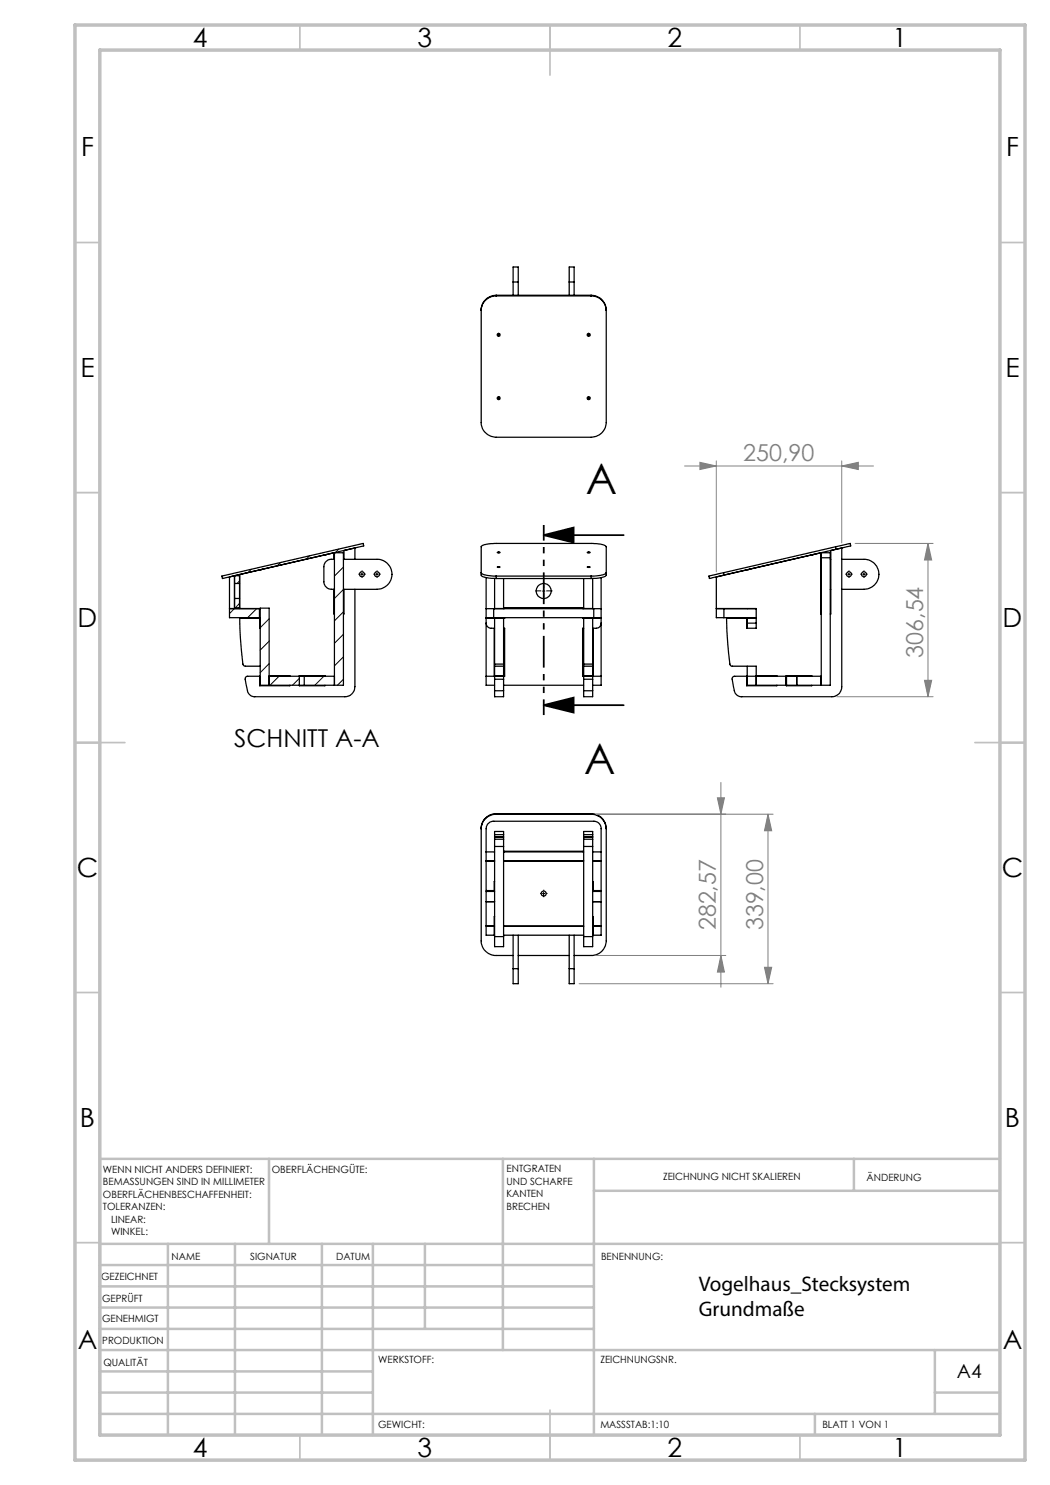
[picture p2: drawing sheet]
<svg xmlns="http://www.w3.org/2000/svg" width="210mm" height="297mm" viewBox="0 0 210 297" stroke-linecap="round" stroke-linejoin="round" font-family="sans-serif">
<g fill="none" stroke="#000" stroke-width=".25">
<path d="M99.2 59.1a3 3 0 0 0-3 2.9v22.5a3 3 0 0 0 3 3h19a3 3 0 0 0 3-3v-22.5a3 3 0 0 0-3-2.9M99.2 59.2a2.95 2.95 0 0 0-3 2.9M99.2 59.1v.1M99.2 59.2h19M99.2 59.1h19M102.6 56.4v-3h1v3M102.6 56.4h1M102.6 56.4v2.7M103.6 56.4v2.7M113.8 56.4v-3h1v3M113.8 56.4h1M113.8 56.4v2.7"/>
<path d="M114.8 56.4v2.7M118.2 59.2a2.95 2.95 0 0 1 3 2.9M118.2 59.1v.1M44.4 115.2l28.2-6.5 .1 .5-28.2 6.5zM46.9 115.1l-1 .3v8.1h6.1M46.9 115.1l1-.2v6.8M46.9 115.1v6.6M46.9 115.1h1v1.6M47.9 116.7h-1v3h1M47.9 116.7v3M47.9 119.7v1.9h-1M52.1 113.9h.1"/>
<path d="M52.4 113.9h.1M64.8 111h.1M65.1 110.9h.1M66.8 117.9v4.9h.1M66.8 110.6v1.3M66.9 111.9a1.65 1.65 0 0 0-2.1 1.4v3a1.67 1.67 0 0 0 2.1 1.6M68.7 111.9h6.7a3 3 0 0 1 3 3 3 3 0 0 1-3 3h-6.7M68.8 117.9v4.9h-.1M68.8 111.9v-1.8l2.2-.5v2.3M71 117.9v19.4a1.99 1.99 0 0 1-2 2h-18.1a1.42 1.42 0 0 1-1.4-1.2l-.5-2.2a.5 .5 0 0 1 .5-.6h2.4v1.9h6.1v-.1M96.2 114.5a2.3 2.3 0 0 0 2 .7h1M97.2 115.5v21.6h1.7"/>
<path d="M98.9 115.7v6M99.2 115.7l-1.8-.2a1.11 1.11 0 0 1-1.2-.5v-5.6a2.7 2.7 0 0 1 2.4-.7h20l2 .2 .6 .5v5.6a3.2 3.2 0 0 1-2.6 .7h-.4M99.2 115.2v.5M99.2 115.7h19M99.2 115.2h19M99.5 110.5h.5zM99.5 113.4h.5l-.4 .1zM99.6 110.5h.3zM99.6 113.4h.3zM100.7 115.7v6M116.7 115.7v6M117.5 113.4h.5l-.5 .1z"/>
<path d="M117.5 110.5h.5zM117.6 110.5h.3zM117.6 113.4h.3zM118.2 115.2v.5M118.5 115.7v6M120.2 115.5v21.6h-1.7M121.2 114.5l-.3 .3-.8 .3-1.9 .1M141.8 115.2l2.9-.7 .1 .5-2.9 .7zM149.5 113.9h.1M149.8 113.9h.1M162.2 111h.1M162.5 110.9h.1"/>
<path d="M164.2 117.9h.1M164.2 111.9h.1M164.2 110.6l.1 12.2M164.3 111.5v-.9h1.8v.9M164.3 111.5v25.6h1.8v-25.6M164.3 111.5h1.8M166.1 117.9h.1M166.1 111.9h.1M167.1 109.4l2.9-.7 .1 .5-2.9 .7M167.1 109.4l.1 .5M167.1 109.4l-22.4 5.1M167.2 109.9l-23.9 5.5v8.1h1.5"/>
<path d="M168.3 111.9h4.5a3 3 0 0 1 3 3 3 3 0 0 1-3 3h-4.5M45.9 121.7h6.1M51.9 121.7v1.8M52 125.7h-.1v-2.1h-4l.2 4.1 .5 5.3 .4 .2h3M53.8 135.3h7.1M53.8 137.1v-15.5h-1.8v15.5h8.9M53.8 135.1h4.2v.2M60.9 135.3h6M60.9 137.1h7.8v-26.5h-1.8v26.5M60.9 135.3v1.8M65 135.3v-.2h-5.1v2.1h5.1v-.1M97.2 121.7h1.5"/>
<path d="M97.2 123.5h1.5M97.2 124.6a1.02 1.02 0 0 0 1 1.1h.7M98.7 123.5h20M98.7 121.7v1.8M98.7 121.7h20M98.8 123.5v.1M98.8 125.7v9.6M98.9 123.5v9.3M98.9 132.8v.4M98.9 133.2v2.7M98.9 135.9v2.2M98.9 138.1v1.2h1.8v-1.2"/>
<path d="M98.9 121.7h1.8M98.9 132.8h1.8M98.9 133.2h1.8M98.9 135.9h1.8M98.9 138.1h1.8M98.9 135.1h1.8M100.7 123.5v9.3M100.7 132.8v.4M100.7 133.2v2.7M100.7 135.9v2.2M100.7 125.7h.2v9.6h-3.7M100.7 121.6h16"/>
<path d="M100.7 137.1h16M100.9 123.5v.1h-3.7M100.9 121.7v-.1h15.6v.1M116.5 123.5v.1h3.7M116.7 123.5v9.3M116.7 132.8v.4M116.7 133.2v2.7M116.7 135.9v2.2M116.7 138.1v1.2h1.8v-1.2M116.7 121.7h1.8M116.7 132.8h1.8M116.7 133.2h1.8"/>
<path d="M116.7 135.9h1.8M116.7 125.7h-.2v9.6h3.7M116.7 138.1h1.8M116.7 135.1h1.8M118.5 123.5v9.3M118.5 132.8v.4M118.5 133.2v2.7M118.5 135.9v2.2M118.6 123.5v.1M118.6 125.7v9.6M118.7 121.7h1.5M118.7 123.5h1.5"/>
<path d="M118.7 121.7v1.8M120.2 124.6a.97 .97 0 0 1-1 1.1h-.7M143.3 121.7h1.5M143.3 121.7h7.9v2.9M144.8 123.5h6.4M144.8 121.7h6.4M144.8 121.7v1.8M149.4 124.6v1.1M149.4 123.6h1.8M149.4 133.2v3.9h7.8v-1.8h-7.8M149.4 124.6h1.8M149.4 121.7h.1"/>
<path d="M149.4 123.5v1.1M151.2 124.6v1.1h-1.9v-2.1h-4l.3 5.2 .4 4.2 .4 .2h4.8v3.9M151.2 135.1h4.2v.2M157.3 135.3h6.8v1.8h-6.8M157.3 135.3v1.8M159.3 135.3v1.8M162.3 135.3v-.2h-5v2.1h5v-.1M166.1 122.8h.1v-12.7l2.1-.5v27.7a1.92 1.92 0 0 1-1.9 2h-18.1a1.46 1.46 0 0 1-1.4-1.2l-.5-2.2a.5 .5 0 0 1 .5-.6h2.4v1.9h6.1v-.1M97.2 172.2h1.7M97.2 170.4h1.7M98.9 167.8v1.5M98.9 167.4v.4"/>
<path d="M98.9 166.9v.5M98.9 166.9v-.6h1.8v.6M98.9 176.3l-.1 1.8h-1.6v-12.4a1.51 1.51 0 0 1 1.5-1.5h20a1.45 1.45 0 0 1 1.5 1.5v12.4h-1.6v-1.8h-.1M98.9 169.3v18M98.9 178.3h-1.7v6.8h1.6l.1-1.8M98.9 167.4h1.8M98.9 169.3h1.8M98.9 167.8h1.8M98.9 166.9h1.8M99.2 162.8a3 3 0 0 0-3 3M99.2 162.7a3 3 0 0 0-3 3v22.5a2.95 2.95 0 0 0 3 2.9h3.4M99.2 162.7v.1"/>
<path d="M99.2 162.8h19M99.2 162.7h19M100.7 167.8v1.5M100.7 167.4v.4M100.7 166.9v.5M100.7 169.3v18M100.7 172.2h16M100.7 170.4h16M100.8 170.4v-.2h15.8v.2M116.7 167.8v1.5M116.7 167.4v.4M116.7 166.9v.5"/>
<path d="M116.7 166.9v-.6h1.8v.6M116.7 169.3v18M116.7 167.4h1.8M116.7 169.3h1.8M116.7 167.8h1.8M116.7 166.9h1.8M118.2 162.8a3 3 0 0 1 3 3M118.2 162.7a3 3 0 0 1 3 3v22.5a2.95 2.95 0 0 1-3 2.9h-3.4M118.2 162.7v.1M118.5 167.8v1.5M118.5 167.4v.4M118.5 166.9v.5"/>
<path d="M118.5 178.3h1.7v6.8h-1.6v-1.8h-.1M118.5 169.3v18M118.5 172.2h1.7M118.5 170.4h1.7M97.2 180.3h1.7M98.8 185.2v1.8M98.9 187.3v2h1.8v-2M98.9 185.2h-1.7v1.8h1.7M98.9 187.3h1.8M100.7 185.2h16M100.7 187h16M102.6 193.7v3h1v-3"/>
<path d="M102.6 187v6.7M102.6 193.7h1M103.6 187v6.7M103.6 191.1h10.2M113.8 193.7v3h1v-3M113.8 187v6.7M113.8 193.7h1M114.8 187v6.7M116.7 187.3v2h1.8v-2M116.7 187.3h1.8M118.5 185.2h1.7v1.8h-1.7M118.5 180.3h1.7"/>
<path d="M118.6 185.2v1.8"/>
<circle cx="99.7" cy="79.6" r=".3"/>
<circle cx="99.7" cy="67" r=".3"/>
<circle cx="99.7" cy="79.6" r=".15"/>
<circle cx="99.7" cy="67" r=".15"/>
<circle cx="117.7" cy="79.6" r=".15"/>
<circle cx="117.7" cy="67" r=".15"/>
<circle cx="117.7" cy="67" r=".31"/>
<circle cx="117.7" cy="79.6" r=".31"/>
<circle cx="72.4" cy="114.8" r=".5"/>
<circle cx="75.4" cy="114.8" r=".5"/>
<circle cx="108.7" cy="118.2" r="1.5"/>
<circle cx="169.8" cy="114.8" r=".5"/>
<circle cx="172.8" cy="114.8" r=".5"/>
<circle cx="108.8" cy="178.7" r=".5"/>
</g>
<g fill="none" stroke="#000" stroke-width=".2">
<path d="M44.4 115.2h.1M47.9 116.2l-.5 .5M50.2 113.9l-.6 .6M56.1 112.5l-.7 .7M61.9 111.2l-.6 .6M67 110.6l-.1 .1M67.8 109.8l-.7 .7M68.7 113.4l-1.8 1.8M68.7 117.9l-1.8 1.8M72.1 114.9h.5M72.4 114.6v.5M75.1 114.9h.5"/>
<path d="M75.4 114.6v.5M108.5 118.2h.5M108.7 118v.5M169.5 114.9h.5M169.8 114.6v.5M172.5 114.9h.5M172.8 114.6v.5M46.8 121.7l-.9 1M47.9 120.7l-.8 .9M51.3 121.7l-1.8 1.8M53.8 123.8l-1.8 1.8M53.8 128.2l-1.8 1.8"/>
<path d="M53.8 132.7l-1.8 1.8M55.8 135.3l-1.8 1.8M59.9 135.7l-1.4 1.4M64.8 135.3l-1.8 1.8M68.7 122.4l-1.8 1.8M68.7 126.9l-1.8 1.8M68.7 131.4l-1.8 1.8M68.7 135.9l-1.2 1.2M108.5 178.7h.5M108.7 178.5v.5"/>
</g>
<path d="M108.7 107h16M108.7 107l6-1.5v3zM108.7 141h16M108.7 141l6-1.5v3z" fill="none" stroke="#000" stroke-width=".35"/>
<g fill="none" stroke="#808080" stroke-width=".2">
<path d="M136.9 93.2h37.8M140 92.5l3.3 .7-3.3 .7zM143.3 92.2v22.2M168.3 93.2l3.4-.7v1.4zM168.3 92.2v16.4M171 108.7h15.6M185.6 108.7l.7 3.3h-1.4zM185.6 108.7v30.6M167.4 139.3h19.2M184.9 136.1h1.4l-.7 3.2zM143.5 159.6h1.4l-.7 3.2zM144.2 156.5v40.9"/>
<path d="M119.2 162.8h35.4M153.6 162.8l.7 3.4h-1.4zM153.6 162.8v33.9M115.8 196.7h38.8M119.2 191.1h26M144.2 191.1l.7 3.3h-1.4zM152.9 193.5h1.4l-.7 3.2z"/>
</g>
<g fill="none" stroke="#000" stroke-width=".2" stroke-dasharray="15.2 1.3 1.3 1.3" stroke-linecap="butt">
<path d="M71.9 114.8h-.2M72.4 114.3v-.2M72.4 115.3v.3M72.9 114.8h.3M74.9 114.8h-.2M75.4 114.3v-.2M75.4 115.3v.3M75.9 114.8h.3M108.3 118.2h-1.3M108.8 117.7v-1.3M108.8 118.7v1.2M109.3 118.2h1.2"/>
<path d="M169.3 114.8h-.2M169.8 114.3v-.2M169.8 115.3v.3M170.3 114.8h.3M172.3 114.8h-.2M172.8 114.3v-.2M172.8 115.3v.3M173.3 114.8h.3M108.3 178.7h-.3M108.8 178.2v-.3M108.8 179.2v.2M109.3 178.7h.2"/>
</g>
<path d="M108.8 105v38" fill="none" stroke="#000" stroke-width=".35" stroke-dasharray="6.3 1.3 1.3 1.3 1.3 1.3" stroke-dashoffset="3.2" stroke-linecap="butt"/>
<g fill="none" stroke="#c0c0c0" stroke-width=".35">
<path d="M60 5v5M110 5v10M160 5v5M15 48.5h5M200 48.5h5M15 98.5h5M200 98.5h5M15 148.5h10M195 148.5h10M15 198.5h5M200 198.5h5M15 248.5h5"/>
<path d="M200 248.5h5M60 287v5M110 282v10M160 287v5"/>
</g>
<g fill="none" stroke="#c0c0c0" stroke-width=".5">
<path d="M53.8 231.8v17M100.6 231.8v38.2M118.8 231.8v55.2M118.8 238.2h81.2M170.8 231.8v6.4M200 231.8h-180v55.2M20 248.8h180M20 257.3h98.8M20 253h98.8M33.6 248.8v38.2M47 248.8v38.2M64.4 248.8v38.2"/>
<path d="M74.6 248.8v38.2M85 248.8v17M20 265.8h98.8M20 261.5h98.8M20 278.5h54.6M20 274.3h54.6M20 270h180M187 278.5h13M187 270v12.8M20 282.8h180M163 282.8v4.2"/>
</g>
<path d="M15 5h190v287h-190zM20 10h180v277h-180z" fill="none" stroke="#c0c0c0" stroke-width=".7"/>
<path d="M108.7 107l6-1.5v3zM108.7 141l6-1.5v3z" fill="#000"/>
<g fill="#808080">
<path d="M168.3 93.2l3.4-.7v1.4zM140 92.5l3.3 .7-3.3 .7z"/>
<path d="M185.6 108.7l.7 3.3h-1.4zM184.9 136.1h1.4l-.7 3.2zM153.6 162.8l.7 3.4h-1.4zM152.9 193.5h1.4l-.7 3.2zM143.5 159.6h1.4l-.7 3.2zM144.2 191.1l.7 3.3h-1.4z"/>
</g>
<g font-size="8.5">
<text x="117.2" y="98.8">A</text>
<text x="116.8" y="154.8">A</text>
</g>
<g font-size="5.3">
<text x="38.5" y="9.5">4</text>
<text x="83.5" y="9.5">3</text>
<text x="133.5" y="9.5">2</text>
<text x="178.5" y="9.5">1</text>
<text x="16.2" y="31.2">F</text>
<text x="201.2" y="31.2">F</text>
<text x="16.1" y="75.5">E</text>
<text x="201.1" y="75.5">E</text>
<text x="15.5" y="125.5">D</text>
<text x="200.5" y="125.5">D</text>
<text x="15.4" y="175.5">C</text>
<text x="200.3" y="175.5">C</text>
<text x="16" y="225.5">B</text>
<text x="201" y="225.5">B</text>
<text x="15.5" y="269.7">A</text>
<text x="200.5" y="269.7">A</text>
<text x="38.5" y="291.5">4</text>
<text x="83.5" y="291.5">3</text>
<text x="133.5" y="291.5">2</text>
<text x="178.5" y="291.5">1</text>
</g>
<text font-size="4.9" x="46.8" y="149.4">SCHNITT A-A</text>
<g font-size="4.7" fill="#808080">
<text x="148.6" y="92.2">250,90</text>
<text x="184.6" y="131.5" transform="rotate(-90 184.6 131.5)">306,54</text>
<text x="143.2" y="186.1" transform="rotate(-90 143.2 186.1)">282,57</text>
<text x="152.6" y="186.1" transform="rotate(-90 152.6 186.1)">339,00</text>
</g>
<g font-size="4.2">
<text x="139.8" y="258.2">Vogelhaus_Stecksystem</text>
<text x="139.8" y="263.3">Grundmaße</text>
</g>
<text font-size="3.9" x="191.4" y="275.6">A4</text>
<g font-size="2">
<text x="20.6" y="234.6">WENN NICHT ANDERS DEFINIERT:</text>
<text x="20.6" y="237.1">BEMASSUNGEN SIND IN MILLIMETER</text>
<text x="20.6" y="239.6">OBERFLÄCHENBESCHAFFENHEIT:</text>
<text x="54.4" y="234.6">OBERFLÄCHENGÜTE:</text>
<text x="101.3" y="234.5">ENTGRATEN</text>
<text x="101.3" y="237">UND SCHARFE</text>
<text x="101.3" y="239.5">KANTEN</text>
<text x="132.6" y="236">ZEICHNUNG NICHT SKALIEREN</text>
<text x="173.3" y="236.2">ÄNDERUNG</text>
<text x="20.6" y="242.1">TOLERANZEN:</text>
<text x="22.2" y="244.6">LINEAR:</text>
<text x="101.3" y="242">BRECHEN</text>
<text x="22.2" y="247.1">WINKEL:</text>
<text x="34.3" y="252">NAME</text>
<text x="50" y="251.9">SIGNATUR</text>
<text x="67.2" y="251.9">DATUM</text>
<text x="120.2" y="251.9">BENENNUNG:</text>
<text x="20.2" y="256.1">GEZEICHNET</text>
<text x="20.4" y="260.3">GEPRÜFT</text>
<text x="20.4" y="264.4">GENEHMIGT</text>
<text x="20.5" y="268.8">PRODUKTION</text>
<text x="20.7" y="273.1">QUALITÄT</text>
<text x="75.6" y="272.5">WERKSTOFF:</text>
<text x="120.1" y="272.5">ZEICHNUNGSNR.</text>
<text x="75.6" y="285.5">GEWICHT:</text>
<text x="120.1" y="285.6">MASSSTAB:1:10</text>
<text x="164.5" y="285.6">BLATT 1 VON 1</text>
</g>
</svg>
